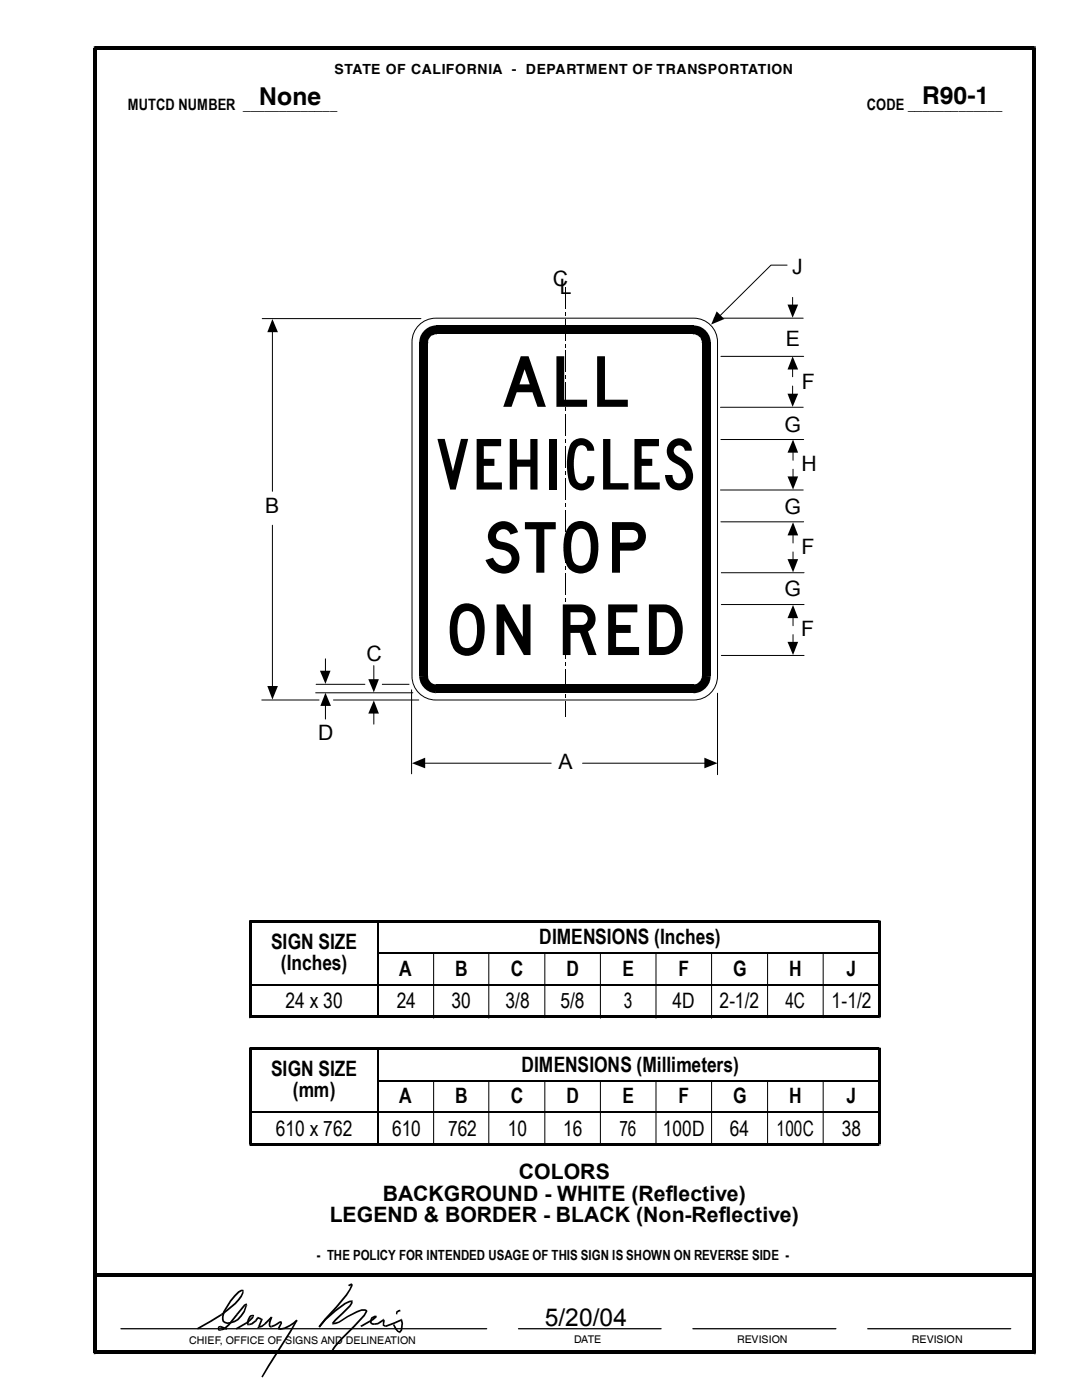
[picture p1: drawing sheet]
<svg xmlns="http://www.w3.org/2000/svg" width="216mm" height="279mm" viewBox="0 0 216 279" stroke-linecap="round" stroke-linejoin="round" font-family="sans-serif">
<g fill="none" stroke="#000" stroke-width=".2">
<path d="M112.8 57.3v4.3M157.1 52.9h-3.3l-10.2 10.2M158.2 59.4v1.6M52.3 63.6h31.7M54.4 66.1v31.9M112.8 63.7v4.2M112.8 70v4.3M112.8 76.4v4.2M142.5 63.5h17.8M143.8 71.1h16.6M158.2 73.6v1.6M158.2 77v1.7"/>
<path d="M112.8 82.7v4.3M112.8 89.1v4.2M112.8 95.4v4.3M143.8 97.8h16.5M143.8 81.3h16.5M143.8 87.7h16.6M158.2 90.2v1.7M158.2 93.6v1.6M54.4 104.8v32.4M112.9 101.8v4.2M112.9 108.1v4.3M112.9 114.5v4.2"/>
<path d="M143.8 104.1h16.6M143.9 114.3h16.5M52.2 139.7h11.5M63 138.3h19.4M63.1 136.6h9.7M64.9 131.5v2.5M66.5 139.7h17.1M74.6 132.8v2.9M76.3 136.6h5.3M112.9 120.8v4.3M112.9 127.2v4.2M112.9 133.5v4.3"/>
<path d="M112.9 139.9v3.1M64.9 140.7v2.8M74.6 142.2v2.3M84.7 152.3h25.3M116.2 152.3h24.5"/>
</g>
<g fill="#000">
<path d="M54.4 63.7l1.1 2.6h-2.2z" fill-rule="evenodd"/>
<path d="M143 62.1l1.5 1.6-2.6 1.1z" fill-rule="evenodd"/>
<path d="M157.1 78.6h2.2l-1.1 2.6z" fill-rule="evenodd"/>
<path d="M158.2 71.1l1.1 2.6h-2.2z" fill-rule="evenodd"/>
<path d="M157.1 60.8h2.2l-1.1 2.6z" fill-rule="evenodd"/>
<path d="M157.1 95.1h2.2l-1.1 2.6z" fill-rule="evenodd"/>
<path d="M158.2 87.7l1.1 2.6h-2.2z" fill-rule="evenodd"/>
<path d="M53.3 136.9h2.2l-1.1 2.7z" fill-rule="evenodd"/>
<path d="M63.8 133.9h2.2l-1.1 2.6z" fill-rule="evenodd"/>
<path d="M73.5 135.6h2.1l-1 2.6z" fill-rule="evenodd"/>
<path d="M64.9 138.3l1.1 2.6h-2.1z" fill-rule="evenodd"/>
<path d="M74.6 139.8l1 2.6h-2.1z" fill-rule="evenodd"/>
</g>
<g fill="#000">
<path d="M112.7 62.2h.2v.8h-.2zM112.7 68.6h.2v.7h-.2zM112.7 74.9h.2v.8h-.2zM112.7 81.3h.2v.7h-.2zM112.7 87.6h.2v.8h-.2zM112.7 94h.2v.7h-.2zM112.8 100.3h.1v.8h-.1zM112.8 106.7h.1v.7h-.1zM112.8 113h.1v.8h-.1zM112.8 119.4h.1v.7h-.1zM112.8 125.7h.1v.8h-.1zM112.8 132.1h.1v.7h-.1z"/>
<path d="M112.8 138.4h.1v.8h-.1z"/>
</g>
<g fill="#fff">
<path d="M96.2 131.5l3.6-2.1 .1 .1-3.6 2.2z"/>
<path d="M100.4 129l.7-.3 .1 .2-.7 .3z"/>
<path d="M101.7 128.3l3.6-2.1 .1 .1-3.6 2.1z"/>
<path d="M105.9 125.8l.7-.3 .1 .1-.7 .4z"/>
<path d="M107.2 125.1l3.6-2.1 .1 .2-3.6 2.1z"/>
<path d="M111.4 122.7l.7-.4 .1 .1-.7 .5z"/>
<path d="M112.7 121.9l3.6-2.1 .1 .2-3.6 2.1z"/>
<path d="M116.9 119.5l.6-.4 .1 .2-.6 .3z"/>
<path d="M118.2 118.8l3.6-2.1 .1 .1-3.6 2.2z"/>
<path d="M122.4 116.2l.6-.3 .1 .2-.6 .3z"/>
<path d="M123.7 115.6l3.6-2.1 .1 .1-3.6 2.1z"/>
<path d="M127.9 113.1l.5-.2v.1l-.4 .3z"/>
</g>
<g fill="none" stroke="#000" stroke-width=".2">
<path d="M83.3 65.2a4.7 4.7 0 0 1 3.7-1.7h51.4a4.7 4.7 0 0 1 4.8 4.7v66.8a4.7 4.7 0 0 1-4.8 4.7h-51.4a4.7 4.7 0 0 1-4.8-4.7v-66.8a4.7 4.7 0 0 1 1.1-3zM158.2 106.7v1.7M158.2 110.2v1.6M82.1 137.7v16.7M143.2 138.3v16.3M143.9 120.7h16.5M143.9 130.8h16.5M158.2 123.2v1.7M158.2 126.7v1.6M86.5 190.3v12.9M97.5 190.3v12.9M108.7 190.2v12.9"/>
<path d="M119.8 190.3v12.9M130.9 190.3v12.9M142 190.3v12.9M153.2 190.2v12.9M164.3 190.2v12.9M86.5 215.7v12.9M97.5 215.7v12.9M108.7 215.6v12.9M119.8 215.7v12.9M130.9 215.7v12.9M142 215.7v12.9M153.2 215.6v12.9"/>
<path d="M164.3 215.6v12.9"/>
</g>
<g fill="#000">
<path d="M18.7 9.2h.3v.7l.4-.3h-.7zM19 9.2h187.3v.7h-187.3zM206.3 9.2h.4v.4h-.7l.3 .3zM84.7 66a3.2 3.2 0 0 1 2.3-1.1l.1 1.8h-.3a1.64 1.64 0 0 0-1.4 1.8l-1.7-.3a3.3 3.3 0 0 1 1-2.2zM83.7 68.2l1.7 .1v.2zM87 64.9h51.3v1.8h-51.3zM87 64.9l.1 1.8zM138.3 64.9v1.8zM138.4 64.9a3.5 3.5 0 0 1 3.4 3.4l-1.8 .1a1.74 1.74 0 0 0-1.7-1.7zM140 68.3h1.8zM83.7 68.3h1.7v66.6h-1.7zM83.7 134.9h1.7z"/>
<path d="M83.7 135l1.7-.1a1.6 1.6 0 0 0 1.7 1.7l-.1 1.7a3.5 3.5 0 0 1-3.3-3.3zM87 136.6h51.3v1.7h-51.3zM87 136.6v1.7zM138.3 136.6l.1 1.7zM140 68.3h1.8v66.6h-1.8zM138.3 136.6a1.64 1.64 0 0 0 1.7-1.7l1.8 .1a3.5 3.5 0 0 1-3.4 3.3zM140 134.9l1.8 .1zM49.7 183.6h.3v.5l.2-.2h-.5zM50 183.6h125.4v.5h-125.4zM175.4 183.6h.3v.3h-.5l.2 .2zM49.7 183.9h.5v19h-.5zM49.7 209h.3v.5l.2-.2h-.5z"/>
<path d="M50 202.7h125.4v.5h-125.4zM49.7 202.9h.5l-.2-.2v.5h-.3zM50 209h125.4v.5h-125.4zM175.2 183.9h.5v19h-.5zM175.4 209h.3v.3h-.5l.2 .2zM175.4 202.7l-.2 .2h.5v.3h-.3zM49.7 209.3h.5v19h-.5zM50 228.1h125.4v.5h-125.4zM49.7 228.3h.5l-.2-.2v.5h-.3zM175.2 209.3h.5v19h-.5zM175.4 228.1l-.2 .2h.5v.3h-.3zM19.1 254.1h187.1v.7h-187.1z"/>
<path d="M47.5 257.7l.6-.3h.4v.2h-.2a9 9 0 0 0-3.7 5.2l.1 .8-.3 .1-.1-.9 .2-1.1 1.4-2.2zM48.3 257.5h.3l-.1-.1v.2zM69.4 256.5l.7-.4 .3 .2v.3h-.4v-.3l.2 .2-.5 .2zM70.2 259.5h.2v.2h-.4l.2 .1zM70 256.5l.4 .1-1.1 2-5.5 6.3-.2-.2 5.4-6.4zM70 256.5l.4 .1zM70 259.7h.4v.4l-.5 .7-3.4 3.3 .1 .1h-.3l-.1-.1 .6-.8 2.9-2.8 .3-.5zM18.7 9.6h.7v260.3h-.7zM19 269.6h187.3v.7h-187.3zM18.7 269.9h.7l-.4-.3v.7h-.3zM39.4 265l4.7-2.8 .3 .3-4.9 2.8zM44 264.6l1.3 .5-.1 .3-1.3-.5z"/>
<path d="M44 264.6l-.1 .3zM48.3 257.5h.3a3.7 3.7 0 0 1-1.5 2.8l-2.7 2.2-.3-.3a13.4 13.4 0 0 0 3.9-3.6l.3-.7zM43.6 264.7l.4-.1v.3l-.3 .1 .2 .3h.3v.2h-.7l-.1-.5zM44.1 265.3l.2 .2zM44.1 262.2l.3 .3zM44.4 263.7l.2-.2 .1 .1zM44.6 263.5l.3 .2a2.74 2.74 0 0 0 3.1-1.2l.6-.9 .4-1.2 .3 .2a4.6 4.6 0 0 1-3.3 3.6h-.6l-.6-.1-.4-.4zM47 265.1l2.2-1.3 .2 .3-2.2 1.2zM47.2 262.2l.2 .3-1.6 2-.8 .7-.7 .3-.2-.2 .7-.4 .8-.7zM47.2 262.2l.2 .3zM48.7 260.3l.5-.2 .2 .4h-.4l.2-.2-.3 .3-1.5 1.9-.2-.3zM50.3 262.6l.2-.2 .2 .1-.2 .6-1.1 1-.2-.3 1.3-1.2z"/>
<path d="M49 260.4l.4 .1-.1 .1zM49.2 263.8l.2 .3zM49.7 264.2l.1 .3h-.2zM49.7 264.2l.4-.1 .8-.6 .2 .2-.7 .6-.6 .2zM49.7 262.7l.3-.2 .4-.1 .1 .2a1.31 1.31 0 0 0-.9 1.6h.1l-.1 .3h-.2v-1.1zM50.4 262.4l.1 .2h-.2l.2-.2zM51.3 262.9l.3 .2-.5 .6-.2-.2zM50.9 263.5l.2 .2zM51.3 262.9l.2-.1-.1 .3h.2zM51.5 262.8l.7 .3-.1 .3-.7-.3zM51.5 264.8h.3l-.2-.1 .1 .3-.4 .1zM51.6 264.7l.6-.2 .8-.6 .1 .3-.8 .6-.6 .2z"/>
<path d="M52.2 263.1l-.2 .3zM52.2 263.1l.2 .3-.6 1.4h-.3l.6-1.5-.1 .1zM52.8 264l1.2-1.2 .3 .3-1.2 1.1zM52.8 264l.2-.1 .1 .3zM54.1 264.6l.1 .3-.2 .1zM54 262.8l.4 .1-.4-.1 .3 .3zM54.1 264.6l1.9-.9 .1 .3-1.2 .7-.7 .2zM54 262.8l.4 .1-.5 1.4v.2l.3 .2-.3 .2-.2-.1-.1-.5zM55.9 265.1l-.1 .3zM55.9 265.1a6.3 6.3 0 0 0 3.2-1.7l.3 .3a6.8 6.8 0 0 1-3.5 1.7zM56 263.7l.2 .1-.3 .1 .2 .1zM55.9 263.9l.3-.1 .1 .3-.5 1v.3l-.3-.1v-.3l.5-.9z"/>
<path d="M59.1 263.4l.3 .3zM59.1 263.4l.3 .2-1.3 2.3-5.7 9-.2-.2 1.2-2.2zM64.8 263.2l2-1.7 1.9-1.5 1.5-.5v.3l-.4 .1a19.1 19.1 0 0 0-6 5l-.2-.2zM63.6 264.7l.2 .2zM66.5 264v.3h-.2v-.1h.3zM66.5 264l1.1-.3 1.7-1.1 1.9-1 .9-.3h.8v.3h-.8l-.8 .4-1.9 .9-1.7 1.1-1.2 .3zM71.9 264.6l2.4-1.4 .6-.6 .2 .2h-.2v-.2h.2l.1 .3-.7 .6-2.4 1.3zM72.9 261.3l-.1 .3zM72.9 261.3l.3 .2 .1 .2-.5 .9-2 2.2a18.9 18.9 0 0 0-4.4 4.9l-.3-.1 .7-1.1 5.8-6.1 .4-.7-.2-.1zM74.8 264.1l.6-.1 1-.7 .2 .3-1.2 .7-.6 .1zM74.8 264.1v.3zM74.8 262.6h.1l.1 .2z"/>
<path d="M74.1 262.9l.7-.3 .2 .2-.7 .3-.1 .5 .1 .4 .5 .1v.3h-.5l-.5-.4v-.5zM76.4 263.3l.1-.2 .1 .2-.2 .3h.2zM76.6 263.3l.2 .3-.2 .7 .4 .2-.1 .3-.5-.2v-1zM77 264.5v.3h-.1zM77 264.5l3.1-1.3 .1 .4-1.5 .6-1.7 .6zM79.1 261.7l.2 .2-.1 .5-.2-.2zM79.1 261.7l.7-.3 .1 .3-.6 .3zM79.1 261.7l.2 .3zM78.4 264.4l.3-.2 .7 1.3 .4 .3-.1 .2-.9-.7zM79.6 265.8h.2l-.1 .2 .1 .1v-.1zM80.1 263.2l.1-.1 .1 .3-.4 .1 .3 .1zM79.9 263.5l.4-.1 .1 .7-.1 1.4-.5 .5-.2-.2 .3-.4 .2-1.3z"/>
<path d="M206 9.6h.7v260.3h-.7zM206.3 269.6l-.3 .3h.7v.4h-.4z"/>
</g>
<g fill="#000">
<path d="M157.1 111.6h2.2l-1.1 2.6z" fill-rule="evenodd"/>
<path d="M158.2 104.2l1.1 2.6h-2.2z" fill-rule="evenodd"/>
<path d="M157.1 128.1h2.2l-1.1 2.6z" fill-rule="evenodd"/>
<path d="M158.2 120.7l1.1 2.7h-2.2z" fill-rule="evenodd"/>
<path d="M82.2 152.3l2.6-1.1v2.1z" fill-rule="evenodd"/>
<path d="M140.5 151.2l2.7 1.1-2.7 1z" fill-rule="evenodd"/>
</g>
<path d="M50 196.6h125.4M75.4 183.9v19.2M75.4 190.2h100M75.4 209.3v19.2M75.4 215.6h100M50 222h125.4" fill="none" stroke="#000" stroke-width=".34"/>
<path d="M24.1 265.2h73M103.5 265.2h28.4M138.3 265.2h28.5M173.1 265.2h28.6" fill="none" stroke="#000" stroke-width=".25"/>
<g font-size="15.2">
<text x="100.3" y="81.2">ALL</text>
<text x="86.8" y="97.7">VEHICLES</text>
<text x="96.8" y="114.3">STOP</text>
<text x="89" y="130.7">ON RED</text>
</g>
<g font-size="4.9">
<text x="51.7" y="21">None</text>
<text x="184" y="20.7">R90-1</text>
<text x="108.7" y="264.6">5/20/04</text>
</g>
<g font-size="4.2">
<text x="110.3" y="57.1">C</text>
<text x="111.7" y="58.6">L</text>
<text x="158.1" y="54.6">J</text>
<text x="156.8" y="69">E</text>
<text x="160" y="77.6">F</text>
<text x="156.5" y="86.2">G</text>
<text x="159.9" y="94.1">H</text>
<text x="52.9" y="102.4">B</text>
<text x="156.5" y="102.5">G</text>
<text x="159.9" y="110.6">F</text>
<text x="156.5" y="119">G</text>
<text x="73.2" y="131.9">C</text>
<text x="159.9" y="127">F</text>
<text x="63.5" y="147.7">D</text>
<text x="111.4" y="153.5">A</text>
<text x="54.1" y="189.3">SIGN SIZE</text>
<text x="107.6" y="188.5">DIMENSIONS (Inches)</text>
<text x="56" y="193.5">(Inches)</text>
<text x="79.7" y="194.7">A</text>
<text x="90.8" y="194.7">B</text>
<text x="101.9" y="194.7">C</text>
<text x="113" y="194.7">D</text>
<text x="124.2" y="194.7">E</text>
<text x="135.4" y="194.7">F</text>
<text x="146.3" y="194.7">G</text>
<text x="157.5" y="194.7">H</text>
<text x="168.9" y="194.7">J</text>
<text x="57" y="201.3">24 x 30</text>
<text x="79.2" y="201.3">24</text>
<text x="90.1" y="201.3">30</text>
<text x="100.8" y="201.3">3/8</text>
<text x="111.8" y="201.3">5/8</text>
<text x="124.5" y="201.3">3</text>
<text x="134.2" y="201.3">4D</text>
<text x="143.6" y="201.3">2-1/2</text>
<text x="156.7" y="201.3">4C</text>
<text x="165.9" y="201.3">1-1/2</text>
<text x="54.1" y="214.7">SIGN SIZE</text>
<text x="104.1" y="213.9">DIMENSIONS (Millimeters)</text>
<text x="58.4" y="218.9">(mm)</text>
<text x="79.7" y="220.1">A</text>
<text x="90.8" y="220.1">B</text>
<text x="101.9" y="220.1">C</text>
<text x="113" y="220.1">D</text>
<text x="124.2" y="220.1">E</text>
<text x="135.4" y="220.1">F</text>
<text x="146.3" y="220.1">G</text>
<text x="157.5" y="220.1">H</text>
<text x="168.9" y="220.1">J</text>
<text x="55" y="226.7">610 x 762</text>
<text x="78.2" y="226.7">610</text>
<text x="89.4" y="226.7">762</text>
<text x="101.3" y="226.7">10</text>
<text x="112.4" y="226.7">16</text>
<text x="123.6" y="226.7">76</text>
<text x="132.2" y="226.7">100D</text>
<text x="145.6" y="226.7">64</text>
<text x="154.9" y="226.7">100C</text>
<text x="168" y="226.7">38</text>
<text x="76.4" y="239.6">BACKGROUND - WHITE (Reflective)</text>
<text x="103.5" y="235.4">COLORS</text>
<text x="65.8" y="243.8">LEGEND &amp; BORDER - BLACK (Non-Reflective)</text>
</g>
<g font-size="3.1">
<text x="25.5" y="21.9">MUTCD NUMBER _____________</text>
<text x="173" y="21.9">CODE _____________</text>
</g>
<g font-size="2.8">
<text x="66.7" y="14.7">STATE OF CALIFORNIA - DEPARTMENT OF TRANSPORTATION</text>
<text x="63.2" y="251.5">- THE POLICY FOR INTENDED USAGE OF THIS SIGN IS SHOWN ON REVERSE SIDE -</text>
</g>
<g font-size="2.1">
<text x="37.8" y="268.3">CHIEF, OFFICE OF SIGNS AND DELINEATION</text>
<text x="114.6" y="268">DATE</text>
<text x="147.1" y="268">REVISION</text>
<text x="181.9" y="268">REVISION</text>
</g>
</svg>
